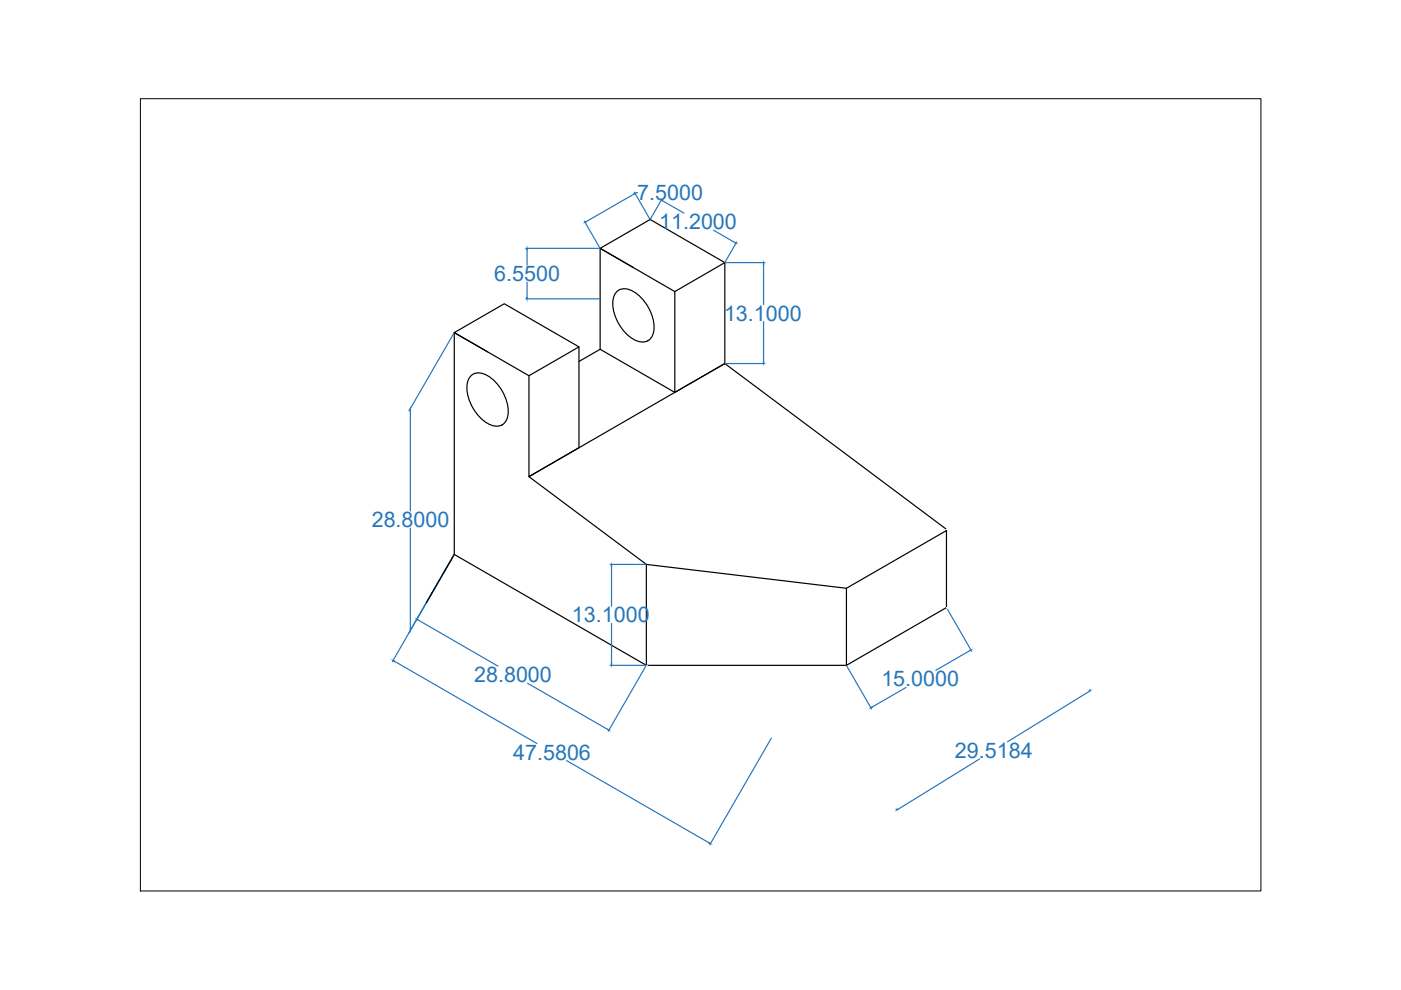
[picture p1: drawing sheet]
<svg xmlns="http://www.w3.org/2000/svg" width="297mm" height="210mm" viewBox="0 0 297 210" stroke-linecap="round" stroke-linejoin="round" font-family="sans-serif">
<!-- layer: 0 -->
<path d="M134.3 56.7l-7.1-4v21.4l15.9 9.1M153.7 55.7l-15.9-9.2-10.6 6.2 15.9 9.1M99.8 79.8a2.98 2.98 0 0 1 4 .1 9.1 9.1 0 0 1 3.8 8.5 2.48 2.48 0 0 1-3.9 1.6 9.2 9.2 0 0 1-4.6-9zM103.4 74.6l-7.1-4.1 10.6-6.1 15.9 9.1-10.7 6.2-15.8-9.2v47.1l40.7 23.5M122.8 73.5v21.4l-10.7 6.2v-21.4M127.2 74.1l-4.4 2.5M130.7 61.9a2.98 2.98 0 0 1 4 .1 9.1 9.1 0 0 1 3.8 8.6 2.48 2.48 0 0 1-3.8 1.5 9.2 9.2 0 0 1-4.6-9zM143.1 61.8l10.6-6.1v21.4l-10.6 6.1zM96.3 117.6l-5.9 10.2M200.5 112.1l-46.8-35-41.6 24 24.9 18.6M179.5 124.7l21.2-12.2v16.3l-21.2 12.3zM179.5 124.7l-42.5-5v21.4h42.5" fill="none" stroke="#000" stroke-width=".25"/>
<g fill="none" stroke="#2776bb" stroke-width=".25">
<path d="M111.4 52.7h15.7M111.7 53v3.2M111.7 59.8v3.3M123.9 46.9l3.3 5.7M134.4 41.2l-10.1 5.8M134.5 40.8l3.3 5.7M135.2 40.9l-.6 .1M140.4 42.2l-2.5 4.3M140.5 42.6l4.5 2.6M151.3 48.8l4.5 2.6M153.8 55.7h8.4M156.2 51.3l-2.5 4.3"/>
<path d="M161.9 56v8.6M96.2 70.7l-9.5 16.4M111.4 63.4h15.7M153.8 77.1h8.4M161.9 68.2v8.6M87 86.9v21.4M87 112v21.4M129.4 119.7h7.5M129.7 120v8.6M86.7 134.2l9.6-16.6-13.1 22.7M88.6 131.4l17 9.8M129.7 132.2v8.6"/>
<path d="M200.7 128.9l5.3 9.2M205.6 138l-7.2 4.1M83.6 140.2l30.2 17.4M111.9 144.9l16.9 9.8M129.4 141.1h7.5M137 141.2l-8 13.9M163.5 156.5l-13 22.6M179.5 141.2l5.3 9.1M192.1 145.7l-7.2 4.2M230.9 146.6l-17.3 10.7M231 146.2l.1 .1M120.1 161.3l30.3 17.4"/>
<path d="M190 171.5l.1 .2M207.7 160.9l-17.3 10.7"/>
</g>
<g fill="#2776bb" stroke="#2776bb" stroke-width=".21">
<path d="M140.2 42.4l.2 .2z"/>
<path d="M155.8 51.4l.2 .2z"/>
<path d="M161.8 76.8l.1 .3z"/>
<path d="M161.9 55.7l-.1 .3z"/>
<path d="M124 47.1l.3-.1z"/>
<path d="M134.4 41.1l.2-.1z"/>
<path d="M111.7 63.1v.3z"/>
<path d="M111.7 52.7l.1 .3z"/>
<path d="M129.6 140.8l.1 .3z"/>
<path d="M129.7 119.7l-.1 .3z"/>
<path d="M184.6 150.1l.3-.2z"/>
<path d="M205.6 137.9l.3-.1z"/>
<path d="M190.1 171.7l.3-.2z"/>
<path d="M230.9 146.6l.3-.2z"/>
<path d="M88.4 131.3l.2 .2z"/>
<path d="M128.9 154.6l.2 .2z"/>
<path d="M150.4 178.7l.2 .2z"/>
<path d="M83.3 140l.3 .2z"/>
<path d="M87 86.6l.1 .3z"/>
<path d="M87 133.4v.3z"/>
</g>
<g fill="none" stroke="#fff" stroke-width=".25">
<path d="M200.7 128.8l.9 .6M202.5 129.9l.9 .5M204.2 130.9l.9 .5M206 131.9l.8 .5M207.7 132.9l.9 .5M209.4 133.9l.9 .5M211.2 134.9l.8 .5M212.9 135.9l.8 .5M214.6 136.9l.9 .5M216.4 137.9l.8 .5M218.1 138.9l.9 .5M219.8 139.9l.9 .5"/>
<path d="M137 141.1l1.1 .6M138.9 142.1l.9 .6M140.6 143.2l.9 .5M142.4 144.2l.8 .4M144.1 145.2l.9 .5M145.8 146.1l.9 .6M147.6 147.2l.8 .5M149.3 148.2l.9 .4M151 149.2l.9 .5M152.8 150.1l.8 .6M154.5 151.1l.9 .6M156.2 152.2l.9 .4"/>
<path d="M158 153.2l.8 .5M159.7 154.1l.9 .6M161.4 155.1l.9 .6M163.2 156.2l.8 .4M164.9 157.2l.9 .5M166.6 158.2l.9 .5M168.3 159.1l.9 .6M221.6 140.9l.8 .5M223.3 141.9l.8 .5M225 142.9l.9 .5M226.7 143.9l.9 .5M228.5 144.9l.8 .5"/>
<path d="M230.2 145.9l1 .5M170.1 160.2l.8 .4M171.8 161.2l.9 .5M173.6 162.2l.8 .5M175.3 163.1l.9 .6M177 164.2l.9 .4M178.7 165.2l.9 .5M180.5 166.2l.8 .5M182.2 167.1l.9 .6M183.9 168.2l.9 .4M185.7 169.2l.8 .4M187.4 170.2l.9 .5"/>
<path d="M189.1 171.1l1 .6"/>
</g>
<path d="M29.8 20.9h237.5v168h-237.5z" fill="none" stroke="#000" stroke-width=".21"/>
<g font-size="4.6" fill="#2776bb">
<text x="135.1" y="42.5">7.5000</text>
<text x="139.7" y="48.6">11.2000</text>
<text x="104.8" y="59.6">6.5500</text>
<text x="153.5" y="68">13.1000</text>
<text x="78.8" y="111.8">28.8000</text>
<text x="121.2" y="132">13.1000</text>
<text x="100.5" y="144.7">28.8000</text>
<text x="186.9" y="145.5">15.0000</text>
<text x="108.8" y="161.1">47.5806</text>
<text x="202.5" y="160.7">29.5184</text>
</g>
</svg>
